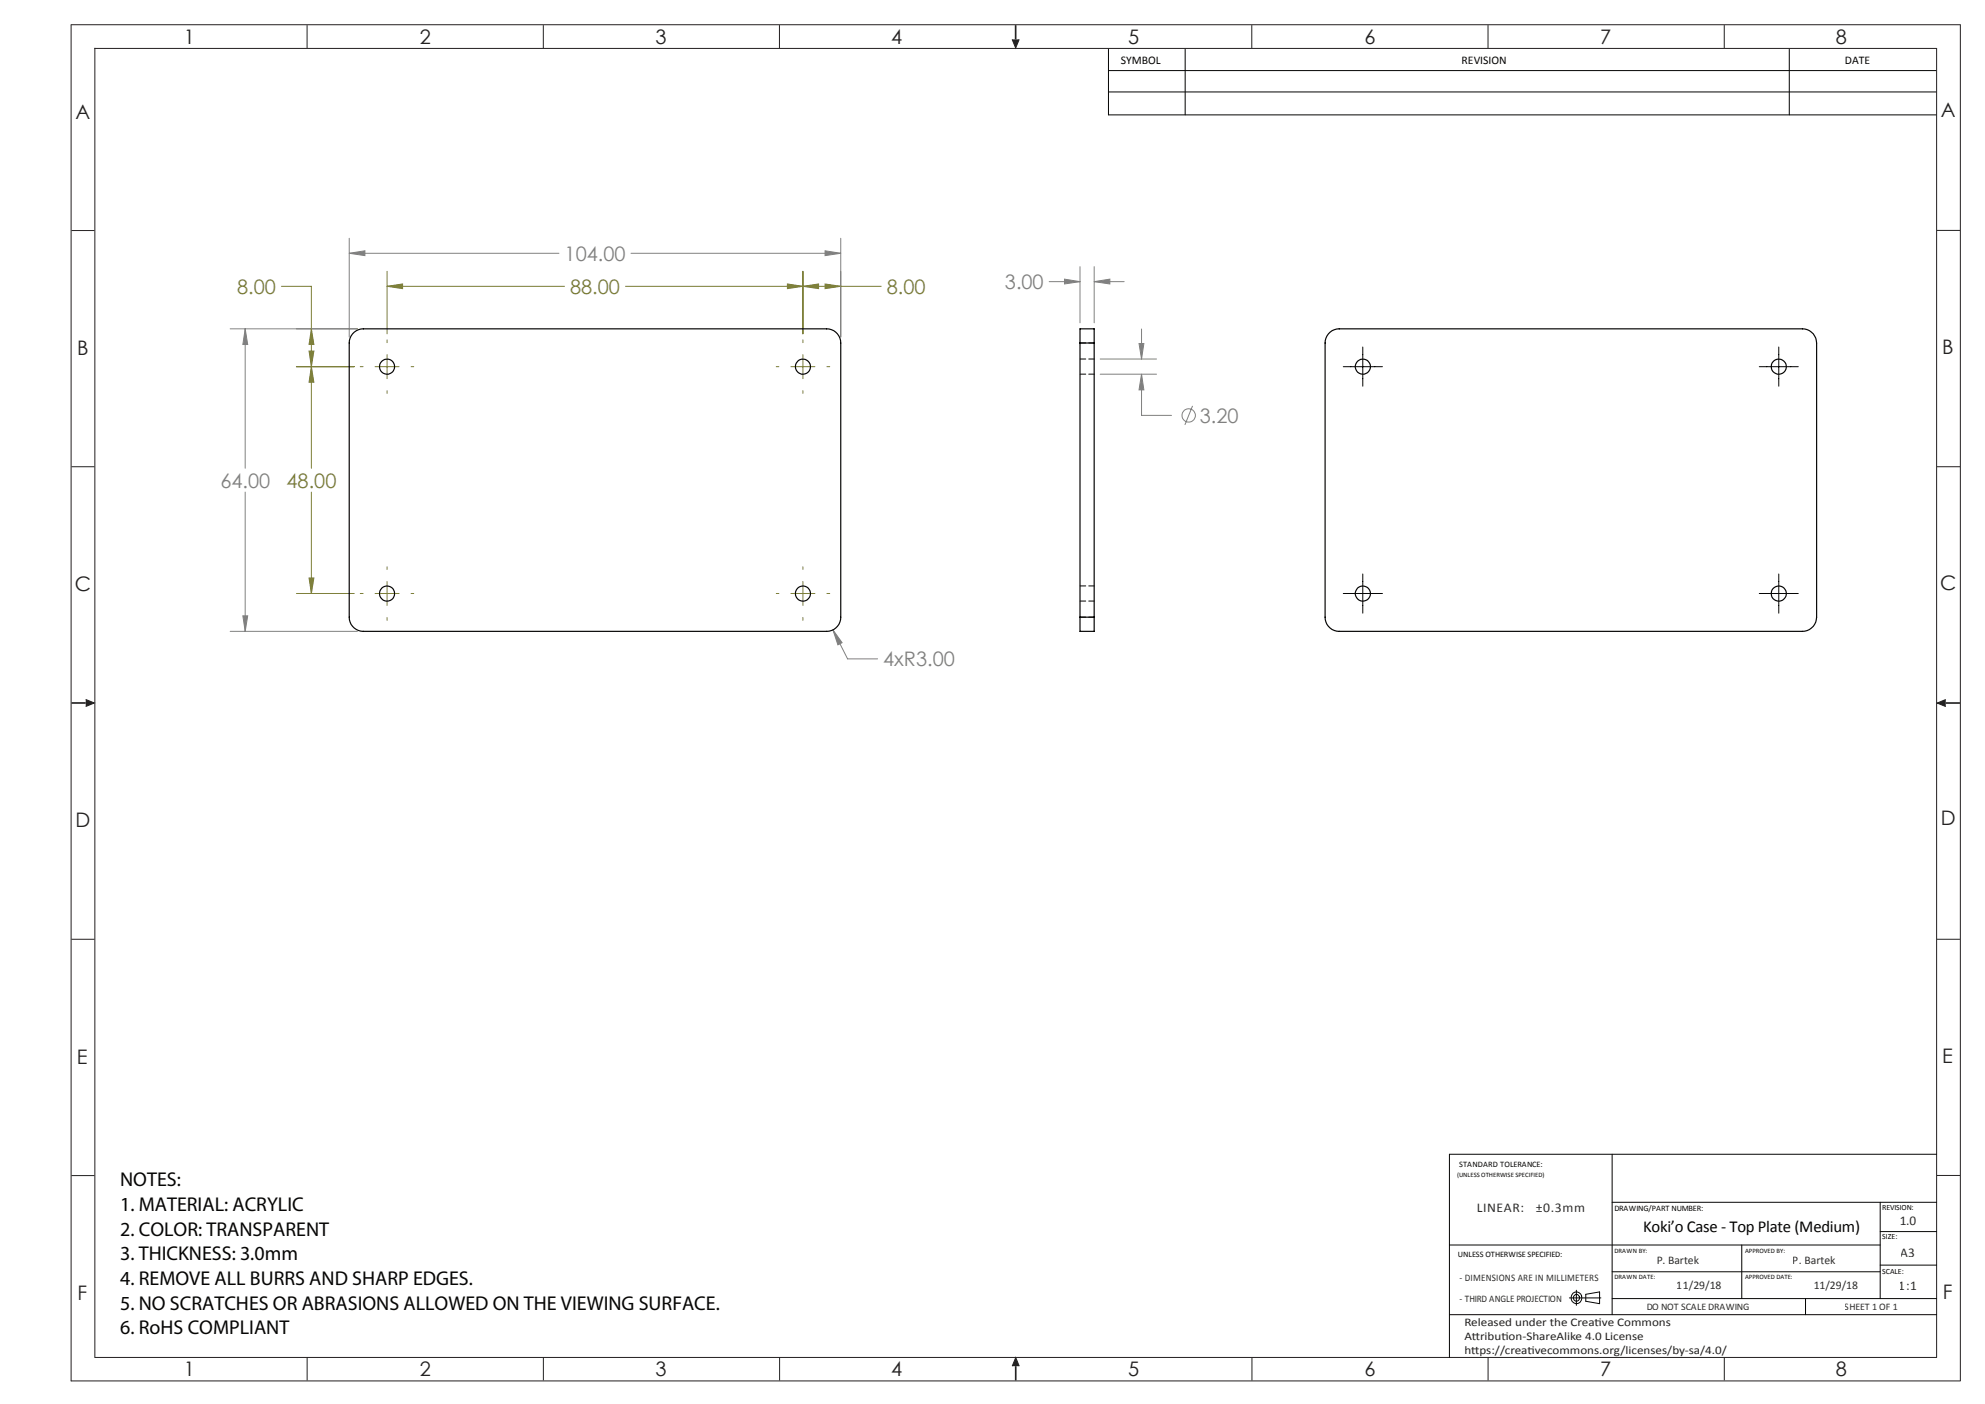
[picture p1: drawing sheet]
<svg xmlns="http://www.w3.org/2000/svg" width="420mm" height="297mm" viewBox="0 0 420 297" stroke-linecap="round" stroke-linejoin="round" font-family="sans-serif">
<!-- layer: Layer 1 -->
<g fill="none" stroke="#231f20" stroke-width=".21">
<path d="M15 5.2h399.8M15 5.2v287M20 10.2h389.8M20.1 10.1v277.1M65 5.3v4.9M115 5.3v4.9M164.9 5.3v4.9M264.9 5.3v4.9M314.8 5.3v4.9M364.8 5.3v4.9M409.8 10.2v277M414.8 5.2v287"/>
<path d="M15.1 48.8h4.9M409.8 48.7h4.9M15.1 98.7h4.9M409.8 98.7h4.9M15.1 198.7h4.9M409.8 198.7h4.9M15.1 248.7h4.9M409.8 248.7h4.9M15 292.1h399.8M20 287.2h389.8M65 287.2v4.8M115 287.2v4.8"/>
<path d="M165 287.2v4.8M264.9 287.2v4.8M314.9 287.2v4.8M364.8 287.2v4.8"/>
</g>
<g fill="#231f20" stroke="#231f20" stroke-width=".21">
<path d="M214.2 8.3h1.4l-.7 1.8z"/>
<path d="M214.9 287.2l.8 1.8h-1.5z"/>
<path d="M18.1 148l1.9 .7-1.9 .8z"/>
<path d="M409.9 148.7l1.8-.7v1.5z"/>
</g>
<path d="M214.9 5.3v3M15.1 148.7h3M411.7 148.7h3M214.9 289v3" fill="none" stroke="#231f20" stroke-width=".35"/>
<g fill="none" stroke="#050504" stroke-width=".21">
<path d="M234.5 19.5h175.1M234.5 10.4v13.9h175.1M234.5 14.9h175.1M250.8 10.4v13.9M378.6 10.4v13.9M284.2 77.6h8.3M288.3 73.4v8.3M372.2 77.6h8.3M376.4 73.4v8.3M284.2 125.5h8.3M288.3 121.4v8.3M372.2 125.5h8.3"/>
<path d="M376.4 121.4v8.3M341.1 254.3h68.7M341.1 244.2v33.9M397.8 254.3v20.4M409.8 244.2h-103.1v43M306.7 263.4h34.3M306.7 278.1h103.1M332.1 274.6h6.6M333.5 272.9v3.2M335.5 273.8l3-.5v2.5l-3-.5zM341.1 269h56.7M341.1 263.4h56.7"/>
<path d="M341.1 274.7h68.7M368.5 263.4v11.3M382 274.7v3.4M397.8 267.6h12M397.8 260.5h12"/>
<circle cx="333.5" cy="274.5" r="1.2"/>
<circle cx="333.6" cy="274.6" r=".68"/>
</g>
<g fill="none" stroke="#808180" stroke-width=".21">
<path d="M73.9 53.6l3.3-.5v1zM73.9 50.4v20.9M73.9 53.6h44.4M133.5 53.6h44.4M174.6 53.1l3.3 .5-3.3 .5zM177.9 50.4v20.9M222 59.6h6.5M225.2 59l3.3 .6-3.3 .5zM228.5 56.4v11.9M231.5 59.6l3.3-.6v1.1zM231.5 56.4v11.9M231.5 59.6h6.4"/>
<path d="M48.7 69.6h26.9M51.9 69.6l.5 3.3h-1zM51.9 69.6v29.5M232.8 79.2h11.9M232.8 75.9h11.9M241 72.7h1l-.5 3.2zM241.5 79.2l.5 3.3h-1zM241.5 79.2v8.7h6.4M241.5 69.6v6.3M252.3 85.9l-1.6 4M51.9 104.1v29.5M48.7 133.6h26.9"/>
<path d="M51.4 130.3h1l-.5 3.3zM176.2 133.2l2 2.8-.9 .4zM176.2 133.2l3.1 6.2h6.4"/>
<circle cx="251.5" cy="87.9" r="1.41"/>
</g>
<g fill="none" stroke="#7f8133" stroke-width=".21">
<path d="M81.9 57.4v13.2M169.9 57.4v13.2M177.9 57.4v13.9M59.5 60.6h6.4v38.5M62.7 77.6h12.3M62.7 69.6h12.9M65.4 74.3h1l-.5 3.3zM65.9 77.6l.5 3.3h-1zM65.9 69.6l.5 3.3h-1zM76.2 77.6h.6M79.4 77.6h5M81.9 60.6h37.5"/>
<path d="M81.9 71.9v.6M81.9 75v5.1M81.9 60.6l3.3-.5v1zM87 77.6h.5M132.3 60.6h54.2M164.2 77.6h.6M166.6 60.1l3.3 .5-3.3 .5zM167.3 77.6h5.1M169.9 71.9v.6M169.9 75v5.1M169.9 60.6l3.3-.5v1zM174.6 60.1l3.3 .5-3.3 .5z"/>
<path d="M175 77.6h.6M81.9 82.7v.5M169.9 82.7v.5M65.9 104.1v21.4M81.9 119.9v.6M169.9 119.9v.6M62.7 125.5h12.3M65.4 122.3h1l-.5 3.2zM76.2 125.5h.6M79.4 125.5h5M81.9 123v5.1M81.9 130.6v.6"/>
<path d="M87 125.5h.5M164.2 125.5h.6M167.3 125.5h5.1M169.9 123v5.1M169.9 130.6v.6M175 125.5h.6"/>
</g>
<path d="M65.9 77.6l.5 3.3h-1zM65.4 122.3h1l-.5 3.2zM81.9 60.6l3.3-.5v1zM166.6 60.1l3.3 .5-3.3 .5zM65.9 69.6l.5 3.3h-1zM65.4 74.3h1l-.5 3.3zM174.6 60.1l3.3 .5-3.3 .5zM169.9 60.6l3.3-.5v1z" fill="#7f8133"/>
<path d="M51.9 69.6l.5 3.3h-1zM51.4 130.3h1l-.5 3.3zM73.9 53.6l3.3-.5v1zM174.6 53.1l3.3 .5-3.3 .5zM176.2 133.2l1.1 3.2 .9-.4zM231.5 59.6l3.3-.6v1.1zM225.2 59l3.3 .6-3.3 .5zM241.5 79.2l.5 3.3h-1zM241 72.7h1l-.5 3.2z" fill="#808180"/>
<g fill="none" stroke="#050504" stroke-width=".25">
<path d="M74.6 70.6a3 3 0 0 1 2.3-1h98a2.99 2.99 0 0 1 3 3v58a2.99 2.99 0 0 1-3 3h-98a2.99 2.99 0 0 1-3-3v-58a2.99 2.99 0 0 1 .7-2zM228.5 72.6v-3h3v3M228.5 72.6v58M228.5 72.6h3M231.5 72.6v58M281.1 70.6a2.83 2.83 0 0 1 2.3-1h98a3 3 0 0 1 3 3v58a2.99 2.99 0 0 1-3 3h-98a2.99 2.99 0 0 1-3-3v-58a2.99 2.99 0 0 1 .7-2zM228.5 130.6v3h3v-3M228.5 130.6h3"/>
<circle cx="81.9" cy="77.6" r="1.59"/>
<circle cx="169.9" cy="77.6" r="1.59"/>
<circle cx="288.4" cy="77.6" r="1.59"/>
<circle cx="376.4" cy="77.6" r="1.59"/>
<circle cx="81.9" cy="125.6" r="1.6"/>
<circle cx="169.9" cy="125.6" r="1.6"/>
<circle cx="288.4" cy="125.6" r="1.6"/>
<circle cx="376.4" cy="125.6" r="1.6"/>
</g>
<path d="M228.5 72.5h3M228.5 79.1h3M231.5 75.9h-3M228.5 130.5h3M228.5 127.1h3M231.5 123.9h-3" fill="none" stroke="#050504" stroke-width=".21" stroke-dasharray="1.3 .6" stroke-dashoffset=".1"/>
<g font-size="4.2" fill="#231f20">
<text x="38.9" y="9.2">1</text>
<text x="88.9" y="9.2">2</text>
<text x="138.7" y="9.2">3</text>
<text x="188.6" y="9.2">4</text>
<text x="238.7" y="9.2">5</text>
<text x="288.7" y="9.2">6</text>
<text x="338.6" y="9.2">7</text>
<text x="388.4" y="9.2">8</text>
<text x="16" y="25.2">A</text>
<text x="410.7" y="24.8">A</text>
<text x="16.3" y="75.2">B</text>
<text x="411" y="74.8">B</text>
<text x="15.8" y="125.1">C</text>
<text x="410.5" y="124.7">C</text>
<text x="16" y="174.9">D</text>
<text x="410.6" y="174.5">D</text>
<text x="16.2" y="225.2">E</text>
<text x="410.9" y="224.8">E</text>
<text x="16.4" y="275.1">F</text>
<text x="411.1" y="274.7">F</text>
<text x="38.9" y="291.1">1</text>
<text x="88.8" y="291.1">2</text>
<text x="138.7" y="291.1">3</text>
<text x="188.6" y="291.1">4</text>
<text x="238.7" y="291.1">5</text>
<text x="288.7" y="291.1">6</text>
<text x="338.5" y="291.1">7</text>
<text x="388.4" y="291.1">8</text>
</g>
<g font-size="4.2" fill="#808180">
<text x="119.5" y="55.1">104.00</text>
<text x="212.6" y="61.1">3.00</text>
<text x="253.9" y="89.4">3.20</text>
<text x="46.6" y="103.1">64.00</text>
<text x="186.9" y="141">4xR3.00</text>
</g>
<g font-size="4.2" fill="#7f8133">
<text x="50.2" y="62.1">8.00</text>
<text x="120.6" y="62.1">88.00</text>
<text x="187.6" y="62.1">8.00</text>
<text x="60.6" y="103.1">48.00</text>
</g>
<g font-size="4.2" fill="#050504">
<text x="25.4" y="250.9">NOTES:</text>
<text x="25.4" y="256.2">1. MATERIAL: ACRYLIC</text>
<text x="25.4" y="261.4">2. COLOR: TRANSPARENT</text>
<text x="25.4" y="266.6">3. THICKNESS: 3.0mm</text>
<text x="25.4" y="271.9">4. REMOVE ALL BURRS AND SHARP EDGES.</text>
<text x="25.4" y="277.1">5. NO SCRATCHES OR ABRASIONS ALLOWED ON THE VIEWING SURFACE.</text>
<text x="25.4" y="282.2">6. RoHS COMPLIANT</text>
</g>
<text font-size="3.5" fill="#050504" x="347.7" y="260.7">Koki’o Case - Top Plate (Medium)</text>
<g font-size="2.8" fill="#050504">
<text x="312.4" y="256.4">LINEAR:</text>
<text x="325" y="256.4">±0.3mm</text>
<text x="401.9" y="259.2">1.0</text>
<text x="402.2" y="265.8">A3</text>
<text x="401.8" y="272.8">1:1</text>
</g>
<g font-size="2.5" fill="#050504">
<text x="237.1" y="13.5">SYMBOL</text>
<text x="309.3" y="13.5">REVISION</text>
<text x="390.4" y="13.5">DATE</text>
<text x="350.5" y="267.4">P. Bartek</text>
<text x="379.4" y="267.4">P. Bartek</text>
<text x="354.8" y="272.6">11/29/18</text>
<text x="383.7" y="272.6">11/29/18</text>
</g>
<g font-size="2.5" fill="#231f20">
<text x="309.9" y="280.4">Released under the Creat</text>
<text x="337.4" y="280.4">ive Commons</text>
<text x="309.9" y="283.4">At</text>
<text x="309.9" y="286.3">ht</text>
<text x="311.3" y="286.3">tps://creat</text>
<text x="311.4" y="283.4">tribut</text>
<text x="317.7" y="283.4">ion-ShareAlike 4.0 License</text>
<text x="323.2" y="286.3">ivecommons.org/licenses/by-sa/4.0/</text>
</g>
<g font-size="2.1" fill="#050504">
<text x="308.8" y="275.4">- THIRD ANGLE PROJECTION</text>
<text x="308.8" y="271">- DIMENSIONS ARE IN MILLIMETERS</text>
<text x="348.3" y="277.1">DO NOT SCALE DRAWING</text>
<text x="390.4" y="277.1">SHEET 1 OF 1</text>
</g>
<g font-size="1.8" fill="#050504">
<text x="308.7" y="246.9">STANDARD TOLERANCE:</text>
<text x="341.6" y="256.2">DRAWING/PART NUMBER:</text>
<text x="308.5" y="266">UNLESS OTHERWISE SPECIFIED:</text>
</g>
<g font-size="1.7" fill="#050504">
<text x="398.3" y="256">REVISION:</text>
<text x="398.3" y="262.2">SIZE:</text>
<text x="398.3" y="269.4">SCALE:</text>
</g>
<g font-size="1.4" fill="#050504">
<text x="308.3" y="249">(UNLESS OTHERWISE SPECIFIED)</text>
<text x="341.6" y="265">DRAWN BY:</text>
<text x="369.2" y="265">APPROVED BY:</text>
<text x="341.6" y="270.6">DRAWN DATE:</text>
<text x="369.2" y="270.6">APPROVED DATE:</text>
</g>
</svg>
